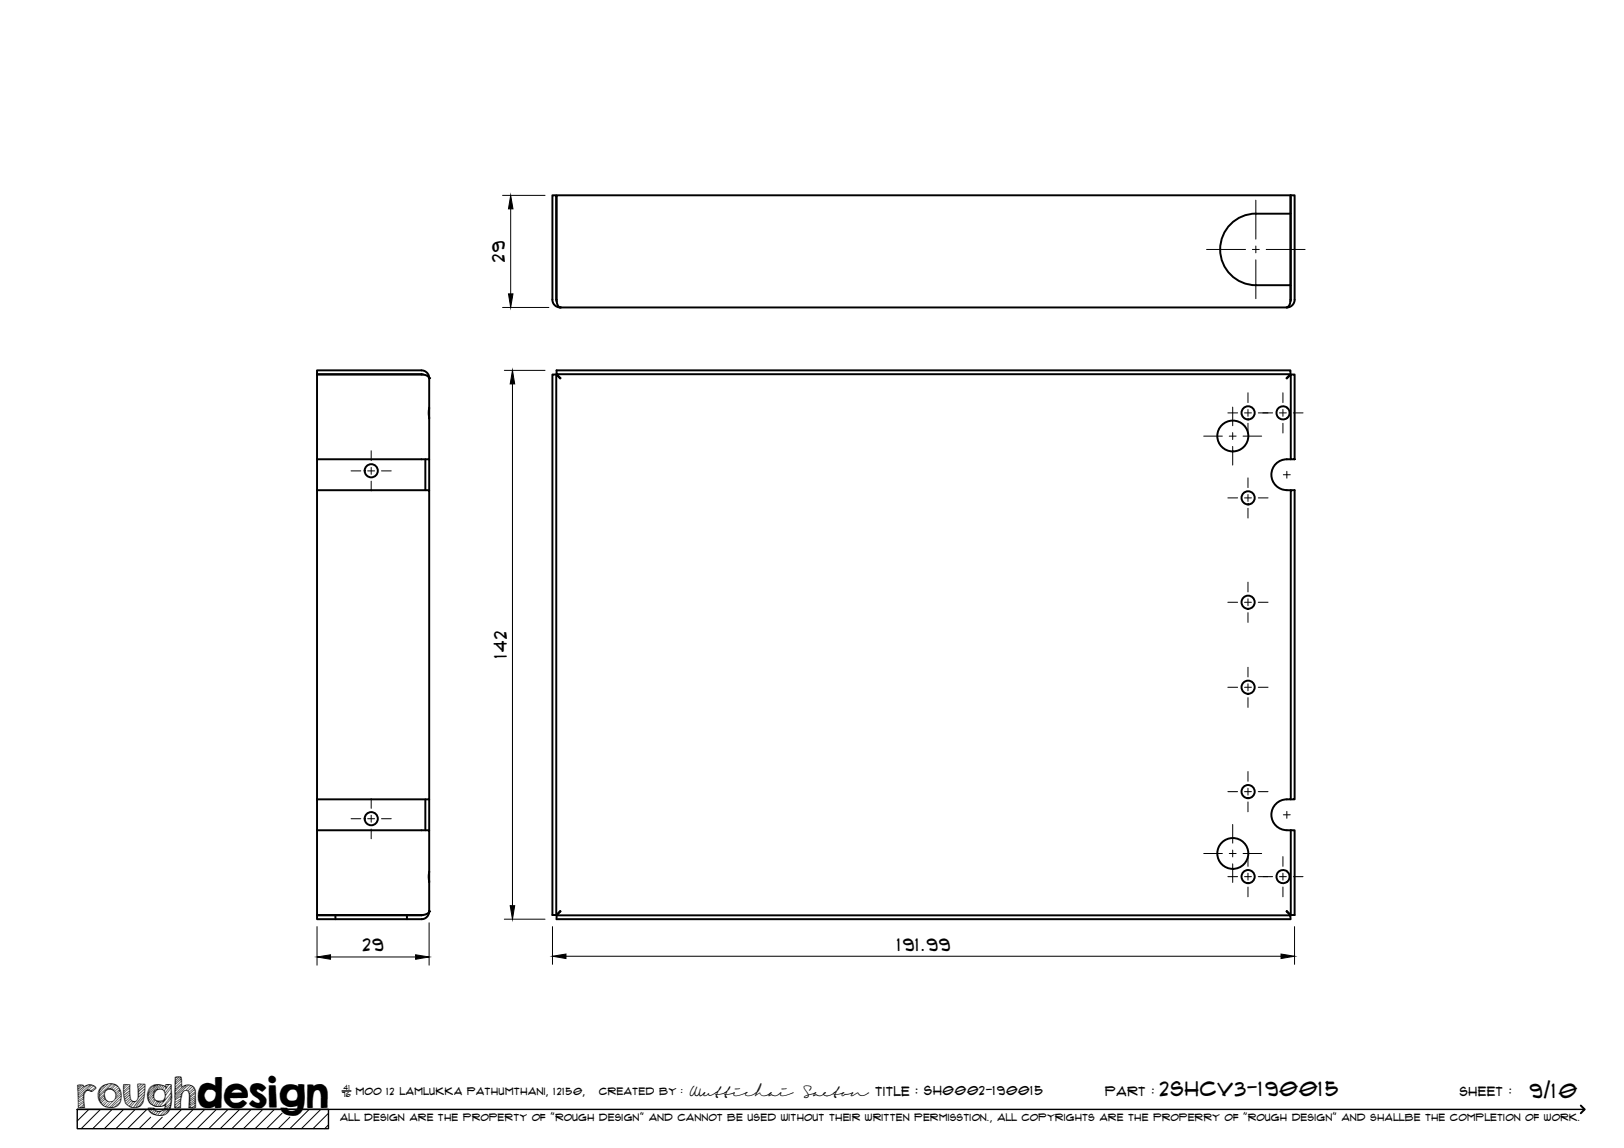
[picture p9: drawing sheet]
<svg xmlns="http://www.w3.org/2000/svg" width="420mm" height="297mm" viewBox="0 0 420 297" stroke-linecap="round" stroke-linejoin="round" font-family="sans-serif">
<!-- layer: Visible -->
<g fill="none" stroke="#000" stroke-width=".51">
<path d="M144 50.5h189.9l-.1 27.6-.2 .9-.6 .6h-188.1l-.6-.6-.3-1.1zM333.9 55.3h-9a9.3 9.3 0 0 0-9.2 9.2 9.3 9.3 0 0 0 9.2 9.3h9M144 78l-.1-27.5h-1v27.2l.3 .8 .4 .6 .7 .4 .7 .1M333.9 78v-27.5h1v27.2l-.2 .8-.5 .6-.5 .3-.8 .2M82 96.9h27.4l1.3 .5 .3 .4v21h-29zM109.5 96.9l-27.5-.1v-1h27.2l.7 .2 .7 .5 .3 .6 .1 .8M144 96.8l.9 1.1-1-1h-1v139.9h1v-139.9M333.9 96.8h-189.9v-1h189.9v1l-1 1 1-.9M333.9 96.9h1v21.9h-1zM82 118.8v8M110 118.8v8M111 105.5v2.7"/>
<path d="M111 118.8v8M332.9 105.5l.5 .5 .3 .8-.3 .9-.5 .5M332.9 118.8h1M332.9 118.8a4 4 0 0 0-4 4 4 4 0 0 0 4 4M332.9 105.4a1.7 1.7 0 0 0-2.7 1.4 1.7 1.7 0 0 0 2.7 1.4M82 126.8h29v80h-29zM332.9 126.8h1M82 214.8h29l-.1 21.3-.7 .5-.8 .2h-27.4zM82 206.8v8M110 206.8v8M111 206.8v8M332.9 214.8h1"/>
<path d="M332.9 206.8h1v-80h1v80h-1M332.9 206.8a4 4 0 0 0-4 4 4 4 0 0 0 4 4M333.9 214.8h1v22h-1M333.9 214.8v22M86.8 236.8v1M105.3 236.8v1M109.5 236.7l-.5 .1M111 235.8v.6l-.4 .7-.6 .5-.8 .2h-27.2v-1h27M111 225.5v2.7M143.9 236.8l1.1-1-1 1v1h189.9v-1h-189.9M332.9 225.5l.5 .5 .3 .8-.3 .9-.5 .5M332.9 225.4a1.7 1.7 0 0 0-2.7 1.4 1.7 1.7 0 0 0 2.7 1.4"/>
<path d="M333.9 236.8l-1-1 1 1"/>
<circle cx="319" cy="112.8" r="4"/>
<circle cx="322.9" cy="106.8" r="1.7"/>
<circle cx="96" cy="121.8" r="1.7"/>
<circle cx="322.9" cy="128.8" r="1.7"/>
<circle cx="322.9" cy="155.8" r="1.7"/>
<circle cx="322.9" cy="177.8" r="1.7"/>
<circle cx="96" cy="211.8" r="1.7"/>
<circle cx="322.9" cy="204.8" r="1.7"/>
<circle cx="319" cy="220.8" r="4"/>
<circle cx="322.9" cy="226.8" r="1.7"/>
</g>
<g fill="#000">
<circle cx="144.9" cy="79.6" r=".25"/>
<circle cx="111" cy="97.8" r=".25"/>
<circle cx="111" cy="235.8" r=".25"/>
</g>
<!-- layer: TitleBlock -->
<path d="M20 287h65v5h-65zM20 287h390M88.5 282.3h2.3" fill="none" stroke="#000" stroke-width=".36"/>
<path d="M409 286.1l1 .9-1 1" fill="none" stroke="#000" stroke-width=".51"/>
<g fill="none" stroke="#000" stroke-width=".26">
<path d="M23 287l-3 3.1M26 287l-5 5M29 287l-5 5M32 287l-5 5M35 287l-5 5M38 287l-5 5M39 289.1l-3 2.9M42 289.1l-3 2.9M47 287l-5 5M50 287l-5 5M53 287l-5 5M56 287l-5 5"/>
<path d="M59 287l-5 5M62 287l-5 5M65 287l-5 5M68 287l-5 5M71 287l-5 5M73 288l-4 4M75 289.1l-3 2.9M80 287l-5 5M83 287l-5 5M85 288l-4 4M85 291l-1 1"/>
</g>
<!-- layer: Smart Centers -->
<g fill="none" stroke="#000" stroke-width=".26">
<path d="M324.9 51.8v10.1M312.2 64.5h10M324 64.5h1.8M324.9 63.7v1.7M324.9 67.2v10.1M327.6 64.5h10.1M96 116.6v2.6M311.4 112.8h4.9M317.7 106.8h2.5M318 112.8h1.8M318.9 105.3v4.9M318.9 111.9v1.8"/>
<path d="M318.9 115.5v4.8M321.6 112.8h4.8M322 106.8h1.8M322.9 101.6v2.6M322.9 105.9v1.8M322.9 109.5v2.5M325.5 106.8h3.7M331 106.8h1.8M331.9 101.6v2.6M331.9 105.9v1.8M331.9 109.5v2.5M334.6 106.8h2.5"/>
<path d="M90.8 121.8h2.5M95.1 121.8h1.8M96 121v1.7M96 124.5v2.5M98.7 121.8h2.5M317.7 128.8h2.5M322 128.8h1.8M322.9 123.6v2.6M322.9 127.9v1.8M322.9 131.5v2.5M325.5 128.8h2.6M332 122.8h1.8"/>
<path d="M332.9 121.9v1.8M317.7 155.8h2.5M322 155.8h1.8M322.9 150.6v2.5M322.9 154.9v1.8M322.9 158.5v2.5M325.5 155.8h2.6M317.7 177.8h2.5M322 177.8h1.8M322.9 172.6v2.6M322.9 176.9v1.8M325.5 177.8h2.6"/>
<path d="M322.9 180.5v2.5M322.9 199.6v2.5M90.8 211.8h2.5M95.1 211.8h1.8M96 206.6v2.6M96 210.9v1.8M96 214.5v2.5M98.7 211.8h2.5M317.7 204.8h2.5M318.9 213.3v4.9M318.9 219.9v1.8M322 204.8h1.8"/>
<path d="M322.9 203.9v1.8M322.9 207.5v2.5M325.5 204.8h2.6M332 210.8h1.8M332.9 209.9v1.8M311.4 220.8h4.9M317.7 226.8h2.5M318 220.8h1.8M318.9 223.5v4.8M321.6 220.8h4.8M322 226.8h1.8M322.9 221.6v2.6"/>
<path d="M322.9 225.9v1.8M322.9 229.5v2.5M325.5 226.8h3.7M331 226.8h1.8M331.9 221.6v2.6M331.9 225.9v1.8M331.9 229.5v2.5M334.6 226.8h2.5"/>
</g>
<!-- layer: FD_Dimensions -->
<path d="M130 50.6h11M132.1 54v22M130 79.6h12M130.5 95.8h10.5M132.6 99.3v135M82 239.8v9.9M111 238.8v10.9M130.5 237.8h10.5M142.9 239.8v9.7M334.9 239.8v9.7M85.5 247.6h22M146.4 247.4h185" fill="none" stroke="#000" stroke-width=".26"/>
<path d="M132.1 50.6l.6 3.4h-1.1zM131.6 76h1.1l-.6 3.6zM132.6 95.8l.6 3.5h-1.2zM132 234.3h1.2l-.6 3.5zM82 247.6l3.5-.6v1.2zM107.5 247l3.5 .6-3.5 .6zM142.9 247.4l3.5-.5v1.1zM331.4 246.9l3.5 .5-3.5 .6z" fill="#000" stroke="#000" stroke-width=".26"/>
<text font-size="9.7" x="19.9" y="286.8">roughdesign</text>
<g font-size="5.3">
<text x="300.1" y="283.6">2SHCV3-190015</text>
<text x="395.8" y="284">9/10</text>
</g>
<g font-size="4.6">
<text x="130.6" y="67.7" transform="rotate(-90 130.6 67.7)">29</text>
<text x="131.1" y="170.3" transform="rotate(-90 131.1 170.3)">142</text>
<text x="232.1" y="246">191.99</text>
<text x="93.9" y="246.2">29</text>
</g>
<g font-size="3.4">
<text x="178.3" y="283.5">Wuttichai</text>
<text x="208.1" y="283.5">Saeton title : SH0002-190015</text>
</g>
<g font-size="3.3">
<text x="286" y="283.5">Part :</text>
<text x="377.7" y="283.5">sheet :</text>
</g>
<g font-size="2.7">
<text x="92.1" y="283.3">moo 12 Lamlukka pathumthani, 12150,</text>
<text x="155" y="283.3">created by :</text>
</g>
<text font-size="2.6" x="88" y="290.1">all design are the property of &quot;rough design&quot; and cannot be used without their written permisstion., all copyrights are the properry of &quot;rough design&quot; and shallbe the completion of work.</text>
<g font-size="1.9">
<text x="88.5" y="283.9">76</text>
<text x="88.9" y="282.1">41</text>
</g>
</svg>
